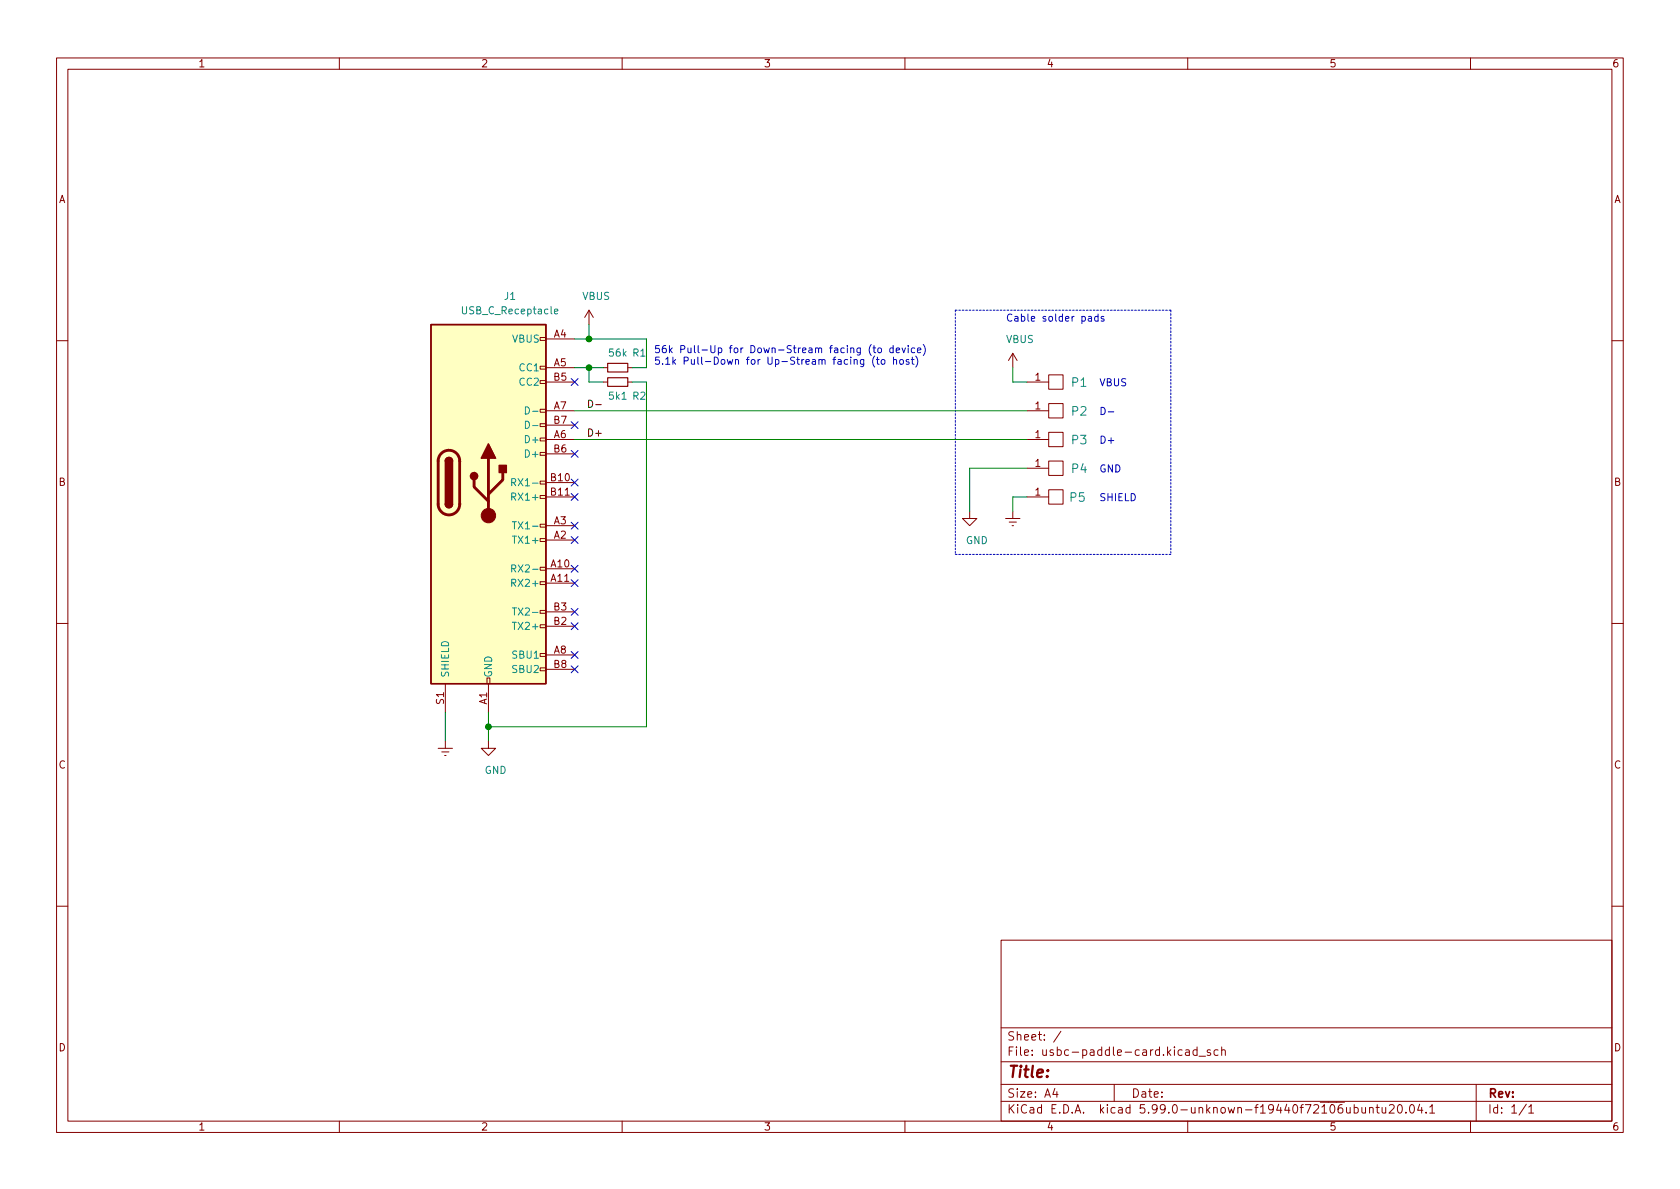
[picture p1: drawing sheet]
<svg xmlns="http://www.w3.org/2000/svg" width="297mm" height="210mm" viewBox="0 0 297 210" stroke-linecap="round" stroke-linejoin="round" font-family="sans-serif">
<g fill="none" stroke="#840000" stroke-width=".18">
<path d="M10 10.2h277v190.1h-277zM12 12.2h273v186.1h-273zM60 10.2v2M110 10.2v2M160 10.2v2M210 10.2v2M260 10.2v2M95.5 59.7h1v.5h-1zM96.5 59.9h5.1M104.1 54.9l-.7 1.2M104.1 54.9v2.5M104.1 54.9l.8 1.2"/>
<path d="M10 60.2h2M95.5 77.5h1v.5h-1zM95.5 74.9h1v.5h-1zM95.5 72.4h1v.5h-1zM95.5 67.3h1v.5h-1zM95.5 64.8h1v.5h-1zM96.5 67.6h5.1M96.5 77.7h5.1M96.5 65h5.1M96.5 72.6h5.1M96.5 75.2h5.1M106.7 67.6h.7"/>
<path d="M106.7 65h.7M111 67.6h.8M111 65h.8M179.1 62.5l-.8 1.2M179.1 62.5v2.5M179.1 62.5l.7 1.2M181.6 67.6h3.8M181.6 77.7h3.8M181.6 72.6h3.8M185.4 66.3h2.6v2.5h-2.6zM185.4 76.4h2.6v2.6h-2.6zM185.4 71.4h2.6v2.5h-2.6z"/>
<path d="M285 60.2h2M95.5 95.2h1v.6h-1zM95.5 92.7h1v.5h-1zM95.5 87.6h1v.5h-1zM95.5 85.1h1v.5h-1zM95.5 80h1v.5h-1zM96.5 93h5.1M96.5 87.9h5.1M96.5 95.5h5.1M96.5 85.3h5.1M96.5 80.3h5.1M171.4 90.4v1.3h1.3l-1.3 1.3-1.2-1.3h1.2"/>
<path d="M177.8 91.7h2.5M178.4 92.3h1.3M178.9 93h.3M179.1 90.4v1.3M181.6 82.8h3.8M181.6 87.9h3.8M185.4 81.5h2.6v2.6h-2.6zM185.4 86.6h2.6v2.5h-2.6zM10 110.2h2M86.1 119.9h.5v1h-.5zM95.5 118.1h1v.5h-1zM95.5 115.6h1v.5h-1z"/>
<path d="M95.5 110.5h1v.5h-1zM95.5 107.9h1v.6h-1zM95.5 102.9h1v.5h-1zM95.5 100.3h1v.5h-1zM96.5 100.6h5.1M96.5 103.1h5.1M96.5 115.8h5.1M96.5 110.7h5.1M96.5 108.2h5.1M96.5 118.4h5.1M285 110.2h2M77.5 132.3h2.5"/>
<path d="M78.1 133h1.3M78.6 133.6h.3M78.7 120.9v5.1M78.7 131.1v1.2M86.4 131.1v1.2h1.2l-1.2 1.3-1.3-1.3h1.3M86.4 120.9v5.1M10 160.2h2M177 166.3h108v32h-108zM285 160.2h2M60 198.3v2M110 198.3v2M160 198.3v2"/>
<path d="M177 194.8h108M177 191.8h108M177 187.8h108M177 181.8h108M186.5 192.5l-.4 1h1M186.9 193v1M187.6 182.4l-1.3 1.9M197 191.8v3M209.6 185.7h.6l.1 .9M210 198.3v2M210.3 186l-.5 .1a.29 .29 0 0 0-.2 .2 .29 .29 0 0 0 .2 .3h.5M211.6 185.7l-.4-.1-.3 .3v.4l.2 .3h.5"/>
<path d="M211.6 185.1v1.5M212 186.8h1.1M214 185.7l-.4-.1-.2 .2 .1 .3 .5 .1v.4h-.6M215.4 185.7l-.5-.1-.3 .3v.4l.2 .3h.6M216 185.8l.2-.2 .4 .1v.9M216 185.1v1.5M240.8 195.8l.1 1h.3l.2-.1M241.4 195.8v1M242.1 196l.3-.2 .3 .1 .1 .9M242.1 195.8v1M243.3 195.8h.6M243.5 195.3v1.3l.4 .2"/>
<path d="M244.4 195.8v1h.4l.2-.1M245 195.8v1M245.6 195.5l.6-.2 .2 .2 .1 .3-.9 1h.9M247.3 195.4l.1-.1a.81 .81 0 0 1 .6 .7 .81 .81 0 0 1-.3 .8h-.1a.81 .81 0 0 1-.6-.6 .81 .81 0 0 1 .3-.8zM248.6 196.7v.1M249.4 195.4l.2-.1a.81 .81 0 0 1 .6 .7 .81 .81 0 0 1-.3 .8h-.2a.81 .81 0 0 1-.6-.6 .81 .81 0 0 1 .3-.8zM251 195.3l-.4 1h1M251.4 195.8v1M252.1 196.7v.1M252.8 195.8l.4-.5v1.5M252.8 196.8h.8M260 198.3v2"/>
<path d="M261 191.8v6.5M269.9 195.3l-1.3 1.9M270.3 195.8l.4-.5v1.5M270.3 196.8h.9"/>
</g>
<path d="M107.4 66.8h3.6v1.5h-3.6zM107.4 64.3h3.6v1.5h-3.6z" fill="none" stroke="#840000" stroke-width=".2"/>
<path d="M76.2 57.4h20.3v63.5h-20.3z" fill="#ffffc2" stroke="#ffffc2" stroke-width=".18"/>
<path d="M76.2 57.4h20.3v63.5h-20.3zM78.7 89.1a.64 .64 0 0 0 .7 .7 .64 .64 0 0 0 .6-.7M78.7 81.5a.64 .64 0 0 1 .7-.6 .64 .64 0 0 1 .6 .6" fill="none" stroke="#840000" stroke-width=".25"/>
<path d="M78 80.2a1.91 1.91 0 0 1 2.1-.4 1.91 1.91 0 0 1 1.2 1.7v7.7a1.91 1.91 0 0 1-1.9 1.9 1.91 1.91 0 0 1-1.9-1.9v-7.8l.1-.7zM83.8 84.8v1.3l2.6 2.5M86.4 81v10.2M88.9 83.6v1.2l-2.5 2.6" fill="none" stroke="#840000" stroke-width=".51"/>
<g fill="#840000" stroke="#840000" stroke-width=".25">
<path d="M78.7 89.1h1.3a.64 .64 0 0 1-.6 .7 .64 .64 0 0 1-.7-.7z"/>
<path d="M78.9 81.1a.64 .64 0 0 1 .7-.2 .64 .64 0 0 1 .4 .6h-1.3z"/>
<path d="M78.7 81.5h1.3v7.6h-1.3z"/>
<path d="M88.3 82.3h1.2v1.3h-1.2z"/>
<path d="M86.4 78.5l1.2 2.5h-2.5z"/>
<circle cx="83.8" cy="84.2" r=".63"/>
</g>
<circle cx="86.4" cy="91.2" r="1.27" fill="#840000" stroke="#840000" stroke-width=".18"/>
<g fill="none" stroke="#008484" stroke-width=".18">
<path d="M98 55.1l.6-.1v-.3h-.4l-.2 .1 .1 .6h.5M92.9 71.9a.64 .64 0 0 1 .7 .7 .64 .64 0 0 1-.7 .6zM92.9 74.5a.64 .64 0 0 1 .7 .6 .64 .64 0 0 1-.7 .7zM94.2 72.7h.9M94.2 75.3h.9M90.5 85.3l.6-.1 .1-.1-.1-.3-.6-.2v1.3M90.5 87.8h.6l.1-.2-.1-.3-.6-.1v1.3M90.6 94.8h.7M90.6 92.3h.7M90.8 85.3l.4 .6M91 92.3v1.2M90.5 100.5h.6l.1-.2-.1-.3-.6-.1v1.3"/>
<path d="M90.5 103.1l.6-.1 .1-.2-.1-.3-.6-.1v1.3M90.6 110h.7M90.6 107.5h.7M90.8 100.5l.4 .7M91 107.5v1.3"/>
</g>
<path d="M104.1 70.8a.64 .64 0 0 1 .7 .6 .64 .64 0 0 1-.7 .6zM105.3 71.6h1" fill="none" stroke="#000" stroke-width=".18"/>
<g fill="none" stroke="#0000c2" stroke-width=".18">
<path d="M192.5 56h.4l.1 .8M193 56.3h-.4l-.2 .2 .2 .3 .4-.1M194.1 56h-.3l-.3 .2 .2 .5h.4M194.1 55.5v1.3M195.2 56h-.3l-.2 .1v.2l.5 .1v.3h-.5M152.7 63.6v1l-.2 .2h-.3M152.7 63.6h-.3l-.3 .2 .1 .6h.5M154 60.9a1.46 1.46 0 0 0 0 2M154.4 61.5h.4M154.5 61.1v1.1l.3 .2M154.7 63a1.46 1.46 0 0 0 0 1.9M155 63.6h.4"/>
<path d="M155.1 63.1v1.1l.3 .2M155.3 61.6l.3-.1 .3 .3v.3l-.3 .3-.3-.1-.1-.2zM155.9 63.6h.3l.3 .2v.4l-.3 .2h-.3l-.1-.2zM157.9 61.6l-.3-.1-.3 .3 .1 .5h.5M157.9 61.1v1.3M158 63.7l.2-.1h.3v.8M158 63.1v1.3M158.5 62l.6-.2-.1-.2-.4-.1-.1 .2v.6h.5M159.1 63.7l.2-.1 .4 .1v.5l-.1 .2h-.3l-.2-.1zM159.5 61.5l.3 .9 .3-.9M160.6 61.1v.1M160.6 61.5v.9"/>
<path d="M160.7 63.6h-.3l-.2 .2 .1 .1 .4 .2v.3h-.5M161.1 63.6h.5M161.3 63.1v1.1l.3 .2M161.7 61.6l-.3-.1-.3 .3 .1 .5h.5M161.9 63a1.46 1.46 0 0 1 0 1.9M162.2 62l.6-.2v-.2l-.4-.1-.2 .2 .1 .6h.5M163.2 60.9a1.46 1.46 0 0 1 0 2M194.7 72a.64 .64 0 0 1 .7 .7 .64 .64 0 0 1-.7 .6zM196 72.8h.9"/>
</g>
<path d="M168.9 54.9v43.1M168.9 54.9h38.1M207 54.9v43.1M207 98h-38.1" fill="none" stroke="#0000c2" stroke-width=".18" stroke-dasharray=".3 .3"/>
<path d="M101.6 59.9h12.7v5.1h-2.5M104.1 57.4v2.5M101.6 65h5.1M101.6 72.6h80M101.6 77.7h80M104.1 65v2.6h2.6M111.8 67.6h2.5v60.9h-27.9M179.1 65v2.6h2.5M181.6 87.9h-2.5v2.5M181.6 82.8h-10.2v7.6M78.7 126v5.1M86.4 126v5.1" fill="none" stroke="#008400" stroke-width=".18"/>
<g fill="none" stroke="#000084" stroke-width=".18">
<path d="M101 66.9l1.2 1.3M101 79.6l1.2 1.3M101 74.6l1.2 1.2M102.2 66.9l-1.2 1.3M102.2 79.6l-1.2 1.3M102.2 74.6l-1.2 1.2M101 87.3l1.2 1.2M101 94.9l1.2 1.2M101 100l1.2 1.2M101 92.3l1.2 1.3M101 84.7l1.2 1.2M102.2 87.3l-1.2 1.2"/>
<path d="M102.2 94.9l-1.2 1.2M102.2 100l-1.2 1.2M102.2 92.3l-1.2 1.3M102.2 84.7l-1.2 1.2M101 117.7l1.2 1.3M101 107.6l1.2 1.2M101 102.5l1.2 1.2M101 115.2l1.2 1.2M101 110.1l1.2 1.2M102.2 117.7l-1.2 1.3M102.2 107.6l-1.2 1.2M102.2 102.5l-1.2 1.2"/>
<path d="M102.2 115.2l-1.2 1.2M102.2 110.1l-1.2 1.2"/>
</g>
<g fill="#008400" stroke="#008400" stroke-width=".18">
<circle cx="86.4" cy="128.5" r=".51"/>
<circle cx="104.1" cy="59.9" r=".51"/>
<circle cx="104.1" cy="65" r=".51"/>
</g>
<text font-size="2.8" fill="#840000" x="178" y="190.6">Title:</text>
<g font-size="2.1" fill="#008484">
<text x="189.5" y="68.4">P1</text>
<text x="189.5" y="73.5">P2</text>
<text x="189.5" y="83.6">P4</text>
<text x="189.5" y="78.6">P3</text>
<text x="189.2" y="88.7">P5</text>
</g>
<g font-size="2.1" fill="#840000">
<text x="178" y="184">Sheet: /</text>
<text x="178" y="186.7">File: usbc-paddle-card.kicad_sch</text>
<text x="178" y="196.9">KiCad E.D.A. kicad 5.99.0-unknown-f19440f72~106~ubuntu20.04.1</text>
<text x="178" y="194.1">Size: A4</text>
<text x="200" y="194.1">Date:</text>
<text x="263" y="194.1">Rev:</text>
<text x="263" y="196.9">Id: 1/1</text>
</g>
<g font-size="1.8" fill="#840000">
<text x="35" y="11.9">1</text>
<text x="85" y="11.9">2</text>
<text x="135" y="11.9">3</text>
<text x="185" y="11.9">4</text>
<text x="235" y="11.9">5</text>
<text x="285" y="11.9">6</text>
<text x="10.3" y="35.9">A</text>
<text x="285.3" y="35.9">A</text>
<text x="97.9" y="59.7">A4</text>
<text x="97.9" y="64.8">A5</text>
<text x="97.9" y="67.3">B5</text>
<text x="183" y="67.3">1</text>
<text x="97.9" y="77.5">A6</text>
<text x="97.9" y="72.4">A7</text>
<text x="97.9" y="74.9">B7</text>
<text x="183" y="77.5">1</text>
<text x="183" y="72.4">1</text>
<text x="97.9" y="80">B6</text>
<text x="183" y="82.5">1</text>
<text x="10.3" y="85.9">B</text>
<text x="97.4" y="85.1">B10</text>
<text x="97.4" y="87.6">B11</text>
<text x="183" y="87.6">1</text>
<text x="285.3" y="85.9">B</text>
<text x="97.9" y="95.2">A2</text>
<text x="97.9" y="92.7">A3</text>
<text x="97.4" y="100.3">A10</text>
<text x="97.4" y="102.9">A11</text>
<text x="97.9" y="107.9">B3</text>
<text x="97.9" y="110.5">B2</text>
<text x="97.9" y="115.6">A8</text>
<text x="97.9" y="118.1">B8</text>
<text x="78.5" y="124.5" transform="rotate(-90 78.5 124.5)">S1</text>
<text x="86.1" y="124.6" transform="rotate(-90 86.1 124.6)">A1</text>
<text x="10.3" y="135.9">C</text>
<text x="285.3" y="135.9">C</text>
<text x="10.3" y="185.9">D</text>
<text x="285.3" y="185.9">D</text>
<text x="35" y="199.9">1</text>
<text x="85" y="199.9">2</text>
<text x="135" y="199.9">3</text>
<text x="185" y="199.9">4</text>
<text x="235" y="199.9">5</text>
<text x="285" y="199.9">6</text>
</g>
<g font-size="1.8" fill="#008484">
<text x="89.2" y="53">J1</text>
<text x="103" y="53">VBUS</text>
<text x="82" y="55.6">USB_C_Receptacle</text>
<text x="90.6" y="60.6">VBUS</text>
<text x="92" y="65.7">CC1</text>
<text x="107.7" y="63">56k</text>
<text x="111.9" y="63">R1</text>
<text x="177.9" y="60.6">VBUS</text>
<text x="92" y="68.2">CC2</text>
<text x="107.7" y="70.7">5k1</text>
<text x="111.9" y="70.7">R2</text>
<text x="93.2" y="78.4">D+</text>
<text x="93.2" y="80.9">D+</text>
<text x="91" y="88.5">RX1+</text>
<text x="91.5" y="86">RX1-</text>
<text x="91.7" y="93.6">TX1-</text>
<text x="91.2" y="96.1">TX1+</text>
<text x="91.5" y="101.2">RX2-</text>
<text x="170.8" y="96.2">GND</text>
<text x="91" y="103.8">RX2+</text>
<text x="91.2" y="111.4">TX2+</text>
<text x="91.7" y="108.8">TX2-</text>
<text x="79.4" y="119.9" transform="rotate(-90 79.4 119.9)">SHIELD</text>
<text x="87" y="119.9" transform="rotate(-90 87 119.9)">GND</text>
<text x="90.8" y="116.5">SBU1</text>
<text x="90.8" y="119">SBU2</text>
<text x="85.7" y="136.8">GND</text>
</g>
<g font-size="1.8" fill="#0000c2">
<text x="177.8" y="56.9">Cable solder pads</text>
<text x="115.6" y="62.4">56k Pull-Up for Down-Stream facing (to device)</text>
<text x="115.6" y="64.5">5.1k Pull-Down for Up-Stream facing (to host)</text>
<text x="194.3" y="68.3">VBUS</text>
<text x="194.3" y="83.5">GND</text>
<text x="194.3" y="78.4">D+</text>
<text x="194.3" y="88.6">SHIELD</text>
</g>
<text font-size="1.8" x="104.4" y="77.2">D+</text>
</svg>
